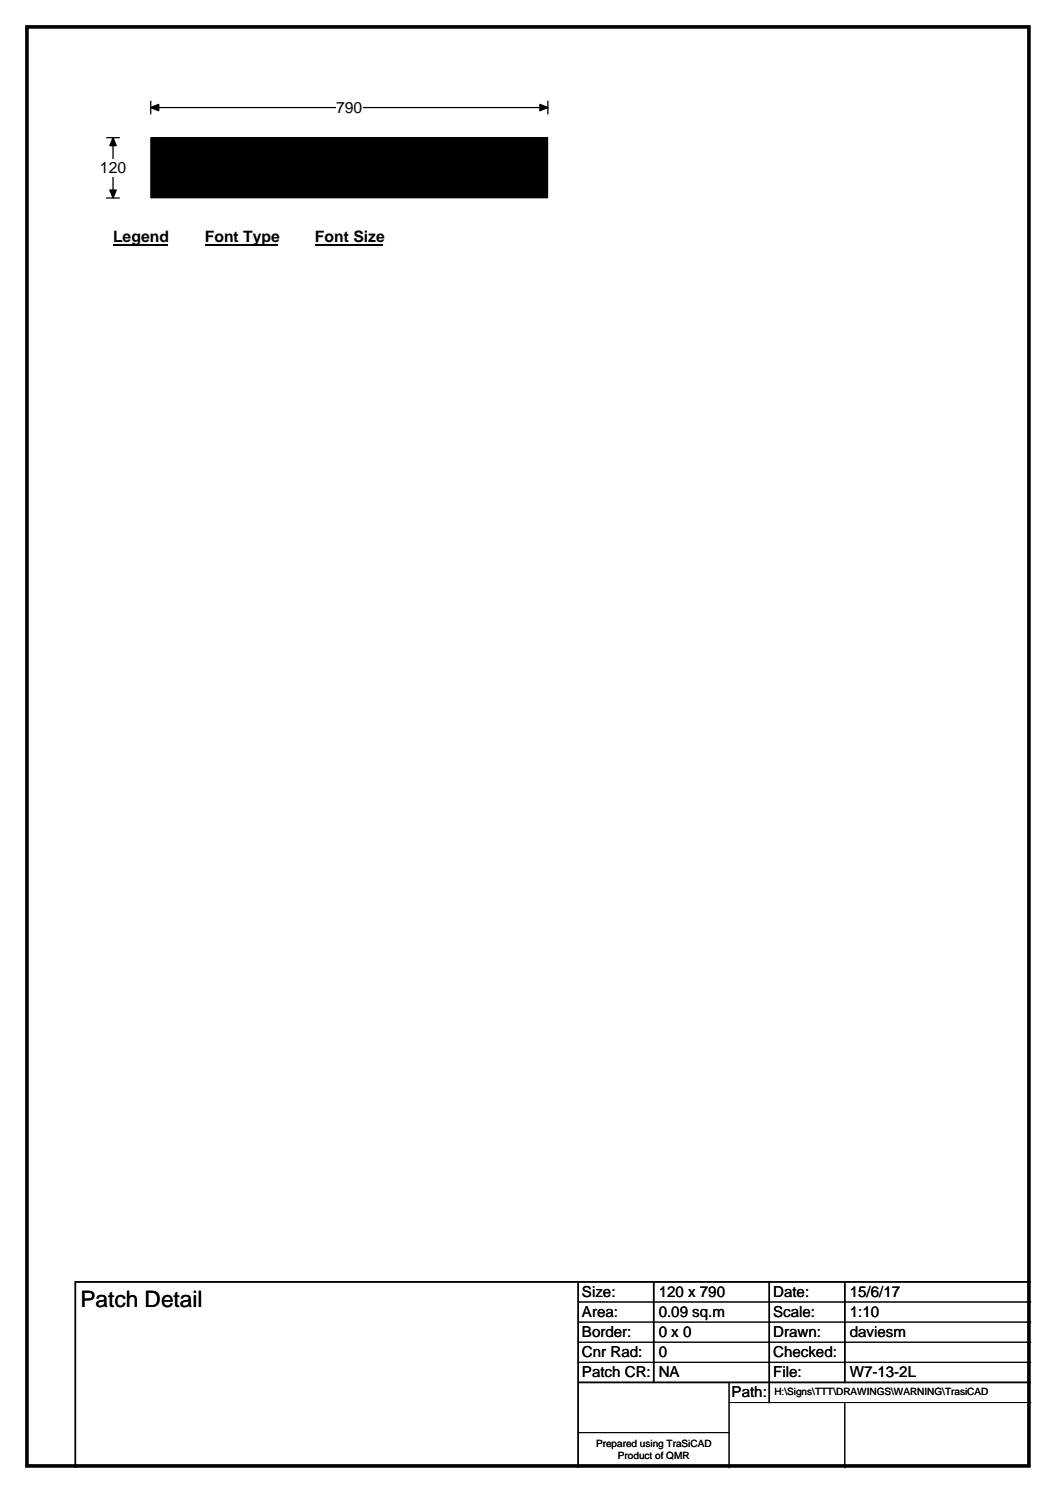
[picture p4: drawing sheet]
<svg xmlns="http://www.w3.org/2000/svg" width="210mm" height="297mm" viewBox="0 0 210 297" stroke-linecap="round" stroke-linejoin="round" font-family="sans-serif">
<path d="M5.4 5.4h199.2v286.3h-199.2z" fill="none" stroke="#000" stroke-width=".72"/>
<path d="M30 21.4h78.9M30 20.1v2.6M108.9 20.1v2.6" fill="none" stroke="#000" stroke-width=".25"/>
<path d="M30 21.4l1.6-.6v1.2zM107.4 20.8l1.5 .6-1.5 .6z" fill="#000" stroke="#000" stroke-width=".25"/>
<path d="M66.8 19.7h5.3v3.5h-5.3z" fill="#fff"/>
<path d="M21.2 27.4h2.5M21.2 39.4h2.5M22.5 27.4v12" fill="none" stroke="#000" stroke-width=".25"/>
<path d="M22.5 27.4l.6 1.6h-1.3zM21.8 37.8h1.3l-.6 1.6z" fill="#000" stroke="#000" stroke-width=".25"/>
<g fill="#fff">
<path d="M19.9 31.7h5.2v3.5h-5.2z"/>
<path d="M22.5 45.4h10.7v3.5h-10.7z"/>
</g>
<path d="M22.5 48.7h10.7" fill="none" stroke="#000" stroke-width=".32"/>
<path d="M40.7 45.4h14.4v3.5h-14.4z" fill="#fff"/>
<path d="M40.7 48.7h14.4" fill="none" stroke="#000" stroke-width=".32"/>
<path d="M62.6 45.4h13.5v3.5h-13.5z" fill="#fff"/>
<path d="M62.6 48.7h13.5" fill="none" stroke="#000" stroke-width=".32"/>
<path d="M30 27.4h78.9v12h-78.9z" fill="#000"/>
<path d="M30 27.4h78.9v12h-78.9zM115 259h90M115 263h90M115 267h90M115 271h90M145 279h60M145 275v17M168 279v13M115 285h30" fill="none" stroke="#000" stroke-width=".2"/>
<path d="M115 255v37M130 255v20M153 255v24M168 255v20M205 255h-190v37M115 275h90" fill="none" stroke="#000" stroke-width=".3"/>
<text font-size="4.5" x="16" y="260.1">Patch Detail</text>
<g font-size="3.1">
<text x="66.8" y="22.5">790</text>
<text x="19.9" y="34.5">120</text>
<text x="22.5" y="48.2">Legend</text>
<text x="40.7" y="48.2">Font Type</text>
<text x="62.6" y="48.2">Font Size</text>
</g>
<g font-size="3">
<text x="115.7" y="258">Size:</text>
<text x="131" y="258">120 x 790</text>
<text x="153.7" y="258">Date:</text>
<text x="169" y="258">15/6/17</text>
<text x="115.7" y="262">Area:</text>
<text x="131" y="262">0.09 sq.m</text>
<text x="153.7" y="262">Scale:</text>
<text x="169" y="262">1:10</text>
<text x="115.7" y="266">Border:</text>
<text x="115.7" y="270">Cnr Rad:</text>
<text x="131" y="266">0 x 0</text>
<text x="131" y="270">0</text>
<text x="153.7" y="266">Drawn:</text>
<text x="153.7" y="270">Checked:</text>
<text x="169" y="266">daviesm</text>
<text x="115.7" y="274">Patch CR:</text>
<text x="131" y="274">NA</text>
<text x="153.7" y="274">File:</text>
<text x="169" y="274">W7-13-2L</text>
<text x="145.5" y="278">Path:</text>
</g>
<g font-size="2">
<text x="154" y="277.6">H:\Signs\TTT\DRAWINGS\WARNING\TrasiCAD</text>
<text x="118.5" y="287.8">Prepared using TraSiCAD</text>
<text x="122.9" y="290.2">Product of QMR</text>
</g>
</svg>
